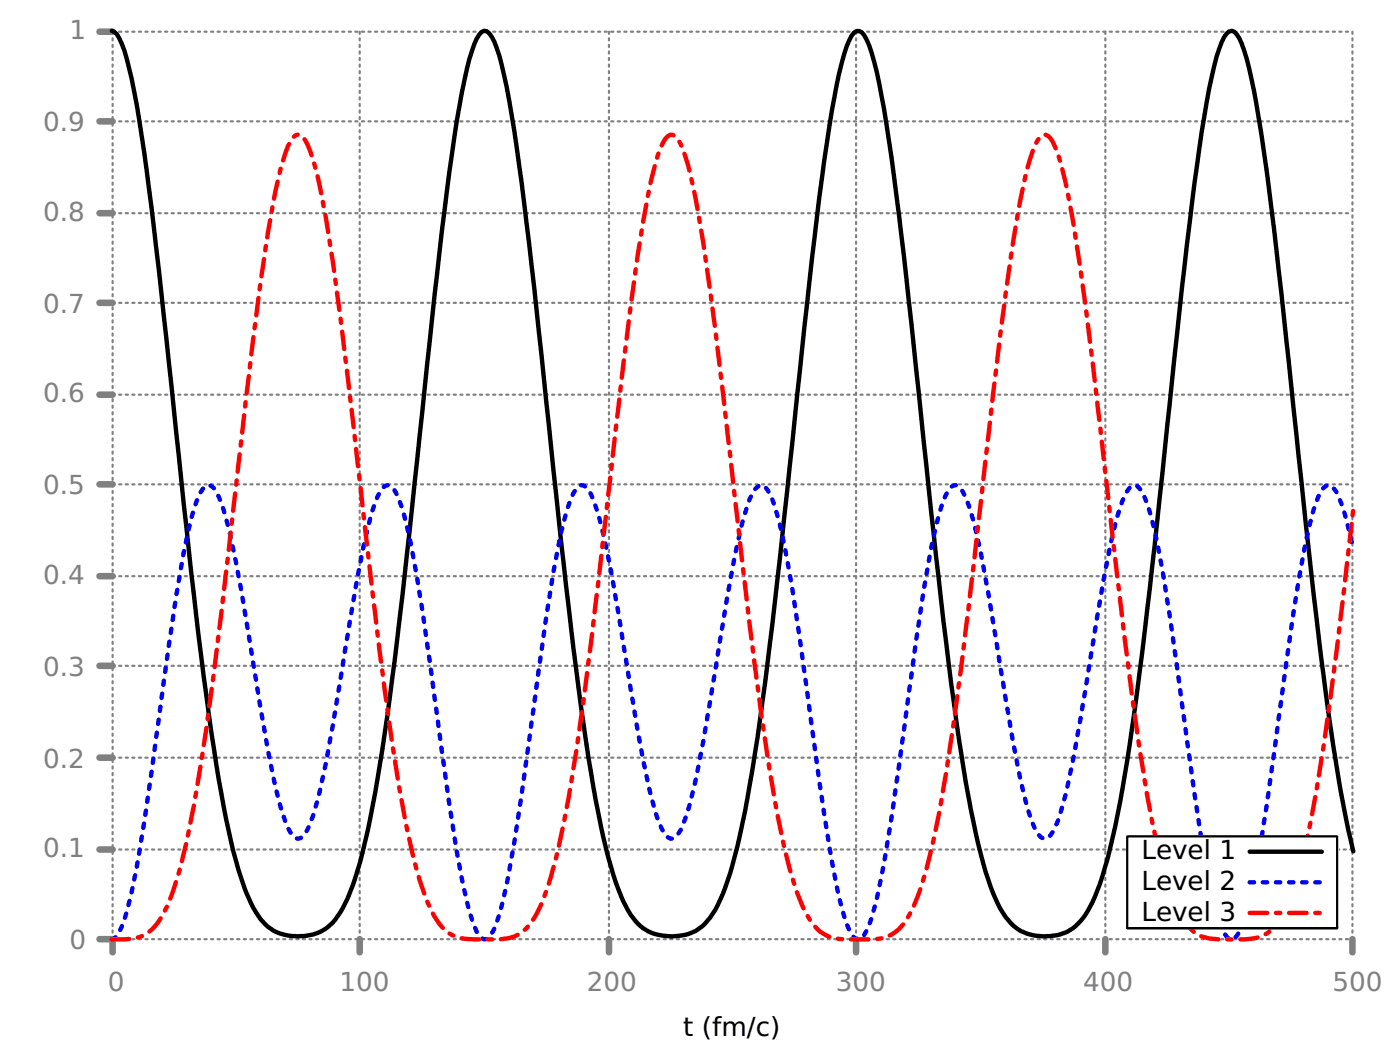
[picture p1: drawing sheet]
<svg xmlns="http://www.w3.org/2000/svg" width="226mm" height="169mm" viewBox="0 0 226 169" stroke-linecap="round" stroke-linejoin="round" font-family="sans-serif">
<g fill="none" stroke="#808080" stroke-width=".35" stroke-dasharray=".4 .7">
<path d="M18.2 19.6h199.9M18.2 5.1h199.9M18.2 34.4h199.9M18.2 48.8h199.9M18.2 78.1h199.9M18.2 63.7h199.9M18.2 92.9h199.9M18.2 107.4h199.9M18.2 137h163.6M18.2 122.2h199.9M215.6 137h2.5M18.2 151.5h199.9"/>
<path d="M18.2 151.5v-146.4M58 151.5v-146.4M98.2 151.5v-146.4M138.1 151.5v-146.4M178.3 151.5v-146.4M218.1 151.5v-146.4"/>
</g>
<g fill="none" stroke="#808080" stroke-width="1.1">
<path d="M16 19.6h2.2M16 5.1h2.2M16 34.4h2.2M16 48.8h2.2M16 78.1h2.2M16 63.7h2.2M16 92.9h2.2M16 107.4h2.2M16 137h2.2M16 122.2h2.2M16 151.5h2.2v2.1M58 151.5v2.1"/>
<path d="M98.2 151.5v2.1M138.1 151.5v2.1M178.3 151.5v2.1M218.1 151.5v2.1"/>
</g>
<path d="M181.8 134.9h33.8v14.8h-33.8z" fill="none" stroke="#000" stroke-width=".35"/>
<path d="M18 5l.4 .1 .4 .4a15.5 15.5 0 0 1 2 5.4 269.5 269.5 0 0 1 4.4 29.3l1.6 14.4a1875.7 1875.7 0 0 0 7.2 63.1 179.4 179.4 0 0 0 4.4 22.5 26.7 26.7 0 0 0 3.6 8 7.8 7.8 0 0 0 7.7 2.7 7 7 0 0 0 5.2-3.7 38.1 38.1 0 0 0 4-11.4 323.3 323.3 0 0 0 5.2-32.8l2.4-21.3a1942.8 1942.8 0 0 1 6.4-56.9 108.1 108.1 0 0 1 3.2-16.5 6.5 6.5 0 0 1 1.6-3.2l.4-.1h.4a4.9 4.9 0 0 1 1.6 2.7 93.6 93.6 0 0 1 3.2 15.8 1746.9 1746.9 0 0 1 6.4 56.4 729.6 729.6 0 0 0 6.4 49.3 74.5 74.5 0 0 0 4.4 16.1 9.2 9.2 0 0 0 4.4 5.1 9 9 0 0 0 7.6-.5 10.5 10.5 0 0 0 3.6-4.8 67.1 67.1 0 0 0 4-14.2 578.3 578.3 0 0 0 6-44.3 2707.6 2707.6 0 0 1 6.8-60.9 135.8 135.8 0 0 1 3.3-17 9.2 9.2 0 0 1 1.5-3.4l.5-.3h.4l.4 .2 .4 .5a25.4 25.4 0 0 1 2.4 7.6 441.9 441.9 0 0 1 4.8 35.2l.8 7.4a1730.2 1730.2 0 0 0 7.2 62.8 150.1 150.1 0 0 0 4.8 23.2 16.2 16.2 0 0 0 4 7.3 8.3 8.3 0 0 0 7.6 1.5 7.7 7.7 0 0 0 4.8-4.5 50.9 50.9 0 0 0 4-12.7 468.4 468.4 0 0 0 6-42.1l.8-7.3a2358.9 2358.9 0 0 1 6.4-57.4 121.2 121.2 0 0 1 3.6-18.9 5 5 0 0 1 1.6-2.7l.4-.1 .4 .1a5.9 5.9 0 0 1 1.6 3 104.1 104.1 0 0 1 3.2 16.3 1391 1391 0 0 1 5.6 49.2 917.9 917.9 0 0 0 6.5 51.8l1.1 6.5 1.2 5.4" fill="none" stroke="#000" stroke-width=".71"/>
<path d="M18 151.5l.4-.1 .4-.4a15.7 15.7 0 0 0 2-5.4 287 287 0 0 0 4.4-26.9l1.6-11.7a254.7 254.7 0 0 1 4-23.3 15.8 15.8 0 0 1 2-5 .95 .95 0 0 1 1.7 0 13.4 13.4 0 0 1 1.9 4.8 287.5 287.5 0 0 1 4.9 26 201.2 201.2 0 0 0 3.9 20.6 14.5 14.5 0 0 0 2.1 4.7 .96 .96 0 0 0 1.5 .1 16.2 16.2 0 0 0 2.5-6.1 364.4 364.4 0 0 0 4.8-26.4 193.2 193.2 0 0 1 4-20.1 9.2 9.2 0 0 1 2-3.9l.4-.1h.4a4.5 4.5 0 0 1 1.6 2.6 87.5 87.5 0 0 1 3.2 14.8l1.6 10.9 1.6 11.7a335.7 335.7 0 0 0 4.4 27.1 27.2 27.2 0 0 0 1.6 4.9l.8 1 .4 .2 .4-.1a4.9 4.9 0 0 0 1.6-2.6 93.6 93.6 0 0 0 3.2-15.2l3.2-22.8a368.3 368.3 0 0 1 4-24.9l.8-3.2a10.3 10.3 0 0 1 2-4.3l.4-.1h.4a4.2 4.2 0 0 1 1.6 2.3 94.1 94.1 0 0 1 3.6 15.9l2.4 14.6a175 175 0 0 0 4 19.9 14.5 14.5 0 0 0 1.6 3.7 1.12 1.12 0 0 0 1 .5 1.12 1.12 0 0 0 1-.6 22.7 22.7 0 0 0 2.4-6.8 531.8 531.8 0 0 0 5.2-29.4 126.7 126.7 0 0 1 3.6-16.9 7.2 7.2 0 0 1 1.7-3l.3-.2h.4a3.8 3.8 0 0 1 1.7 2.2 86.3 86.3 0 0 1 3.2 14.4l3.9 28.3a228.8 228.8 0 0 0 4.1 23.2 12.3 12.3 0 0 0 1.9 4.8l.5 .3h.4l.4-.3 .4-.4a24.9 24.9 0 0 0 2.4-7.6 568.5 568.5 0 0 0 5.2-34.3 264.6 264.6 0 0 1 4-24.2 22.3 22.3 0 0 1 2-5.7l.4-.5 .4-.2a1.48 1.48 0 0 1 1.6 1.2 40.5 40.5 0 0 1 2.8 9.8l1.2 6.4 2.8 17a142.5 142.5 0 0 0 4 19.2 7.7 7.7 0 0 0 1.6 3.1l.8 .3a2.92 2.92 0 0 0 1.6-1.9 63.6 63.6 0 0 0 3.2-12.7l3.2-19.1a159.8 159.8 0 0 1 4-19.7 6.7 6.7 0 0 1 2-3.6h.4l.4 .1a5.6 5.6 0 0 1 1.6 2.8 98.6 98.6 0 0 1 3.2 15.4l4 28.5a203.4 203.4 0 0 0 4 22.3 10.5 10.5 0 0 0 1.6 3.7l.4 .3 .4 .1a2.82 2.82 0 0 0 1.6-2 81.1 81.1 0 0 0 3.2-14.3l3.2-22.4a330.6 330.6 0 0 1 4.5-27.5 24.1 24.1 0 0 1 1.9-6.1 1.25 1.25 0 0 1 1.7-.8 4.8 4.8 0 0 1 1.5 2.6l.8 2.5 1.2 5.2" fill="none" stroke="#00f" stroke-width=".71" stroke-dasharray=".7 1.4"/>
<path d="M18 151.5h1.6a6.3 6.3 0 0 0 6-3 30.4 30.4 0 0 0 3.6-9.2 299.9 299.9 0 0 0 5.6-33.6l1.6-13.2a1781.4 1781.4 0 0 1 6.4-52.6 92.1 92.1 0 0 1 3.3-15.3 6.2 6.2 0 0 1 1.5-2.8l.5-.1 .4 .1a4.8 4.8 0 0 1 1.5 2.6 88 88 0 0 1 3.2 15.2 1382.1 1382.1 0 0 1 6.1 49l2.4 19.8a284.4 284.4 0 0 0 5.2 30.6 33.6 33.6 0 0 0 3.6 9.5 6.2 6.2 0 0 0 6 3h4a6.1 6.1 0 0 0 5.6-3.4 41.6 41.6 0 0 0 4-11.6 357 357 0 0 0 5.2-32.9l.8-6.6a2495.6 2495.6 0 0 1 6.8-56.2 113.4 113.4 0 0 1 3.2-15.8 6.6 6.6 0 0 1 1.6-3.1l.4-.2 .4 .1a3.7 3.7 0 0 1 1.6 2.3 87.2 87.2 0 0 1 3.2 14.6 1458.8 1458.8 0 0 1 6.4 52.2l1.6 13.3a363.9 363.9 0 0 0 5.2 32.7 44.2 44.2 0 0 0 3.7 10.7 6.6 6.6 0 0 0 6.8 3.9h3.2a6.4 6.4 0 0 0 6.4-3.8 46.4 46.4 0 0 0 4-12.4 465 465 0 0 0 6-40.5 2219.5 2219.5 0 0 1 6.4-53.2 113.6 113.6 0 0 1 3.2-16.2 8.1 8.1 0 0 1 1.6-3.4l.4-.2 .4-.1a2.8 2.8 0 0 1 1.6 2.1 59.2 59.2 0 0 1 2.8 11.6l2 13.6 2 16.3a1930.8 1930.8 0 0 0 6.8 55.6 144.4 144.4 0 0 0 4.8 22.7 15.2 15.2 0 0 0 3.6 6.4 7.1 7.1 0 0 0 5.2 1.5h3.2a6.3 6.3 0 0 0 6-3.6 45 45 0 0 0 4-12 392.6 392.6 0 0 0 5.6-36.7l2-17.2" fill="none" stroke="#f00" stroke-width=".71" stroke-dasharray="2.8 1.4 .7 1.4"/>
<path d="M181.6 134.7h34.2v14.8h-34.2z" fill="#fff"/>
<path d="M181.8 134.9h33.8v14.8h-33.8z" fill="none" stroke="#000" stroke-width=".35"/>
<path d="M201.5 137.4h11.7" fill="none" stroke="#000" stroke-width=".71"/>
<path d="M201.5 142.3h11.7" fill="none" stroke="#00f" stroke-width=".71" stroke-dasharray=".7 1.4"/>
<path d="M201.5 147.2h11.7" fill="none" stroke="#f00" stroke-width=".71" stroke-dasharray="2.8 1.4 .7 1.4"/>
<g font-size="4.2" fill="#808080">
<text x="11.2" y="6.3">1</text>
<text x="7" y="21.2">0.9</text>
<text x="7" y="35.6">0.8</text>
<text x="7" y="50.4">0.7</text>
<text x="7" y="64.9">0.6</text>
<text x="7" y="79.7">0.5</text>
<text x="7" y="94.2">0.4</text>
<text x="7" y="109">0.3</text>
<text x="7" y="123.8">0.2</text>
<text x="7" y="138.2">0.1</text>
<text x="11.2" y="153">0</text>
<text x="17.4" y="159.7">0</text>
<text x="54.8" y="159.7">100</text>
<text x="94.6" y="159.7">200</text>
<text x="134.8" y="159.7">300</text>
<text x="174.7" y="159.7">400</text>
<text x="214.9" y="159.7">500</text>
</g>
<g font-size="4.2">
<text x="184.1" y="138.6">Level 1</text>
<text x="184.1" y="143.5">Level 2</text>
<text x="184.1" y="148.5">Level 3</text>
<text x="110.2" y="167.2">t (fm/c)</text>
</g>
</svg>
